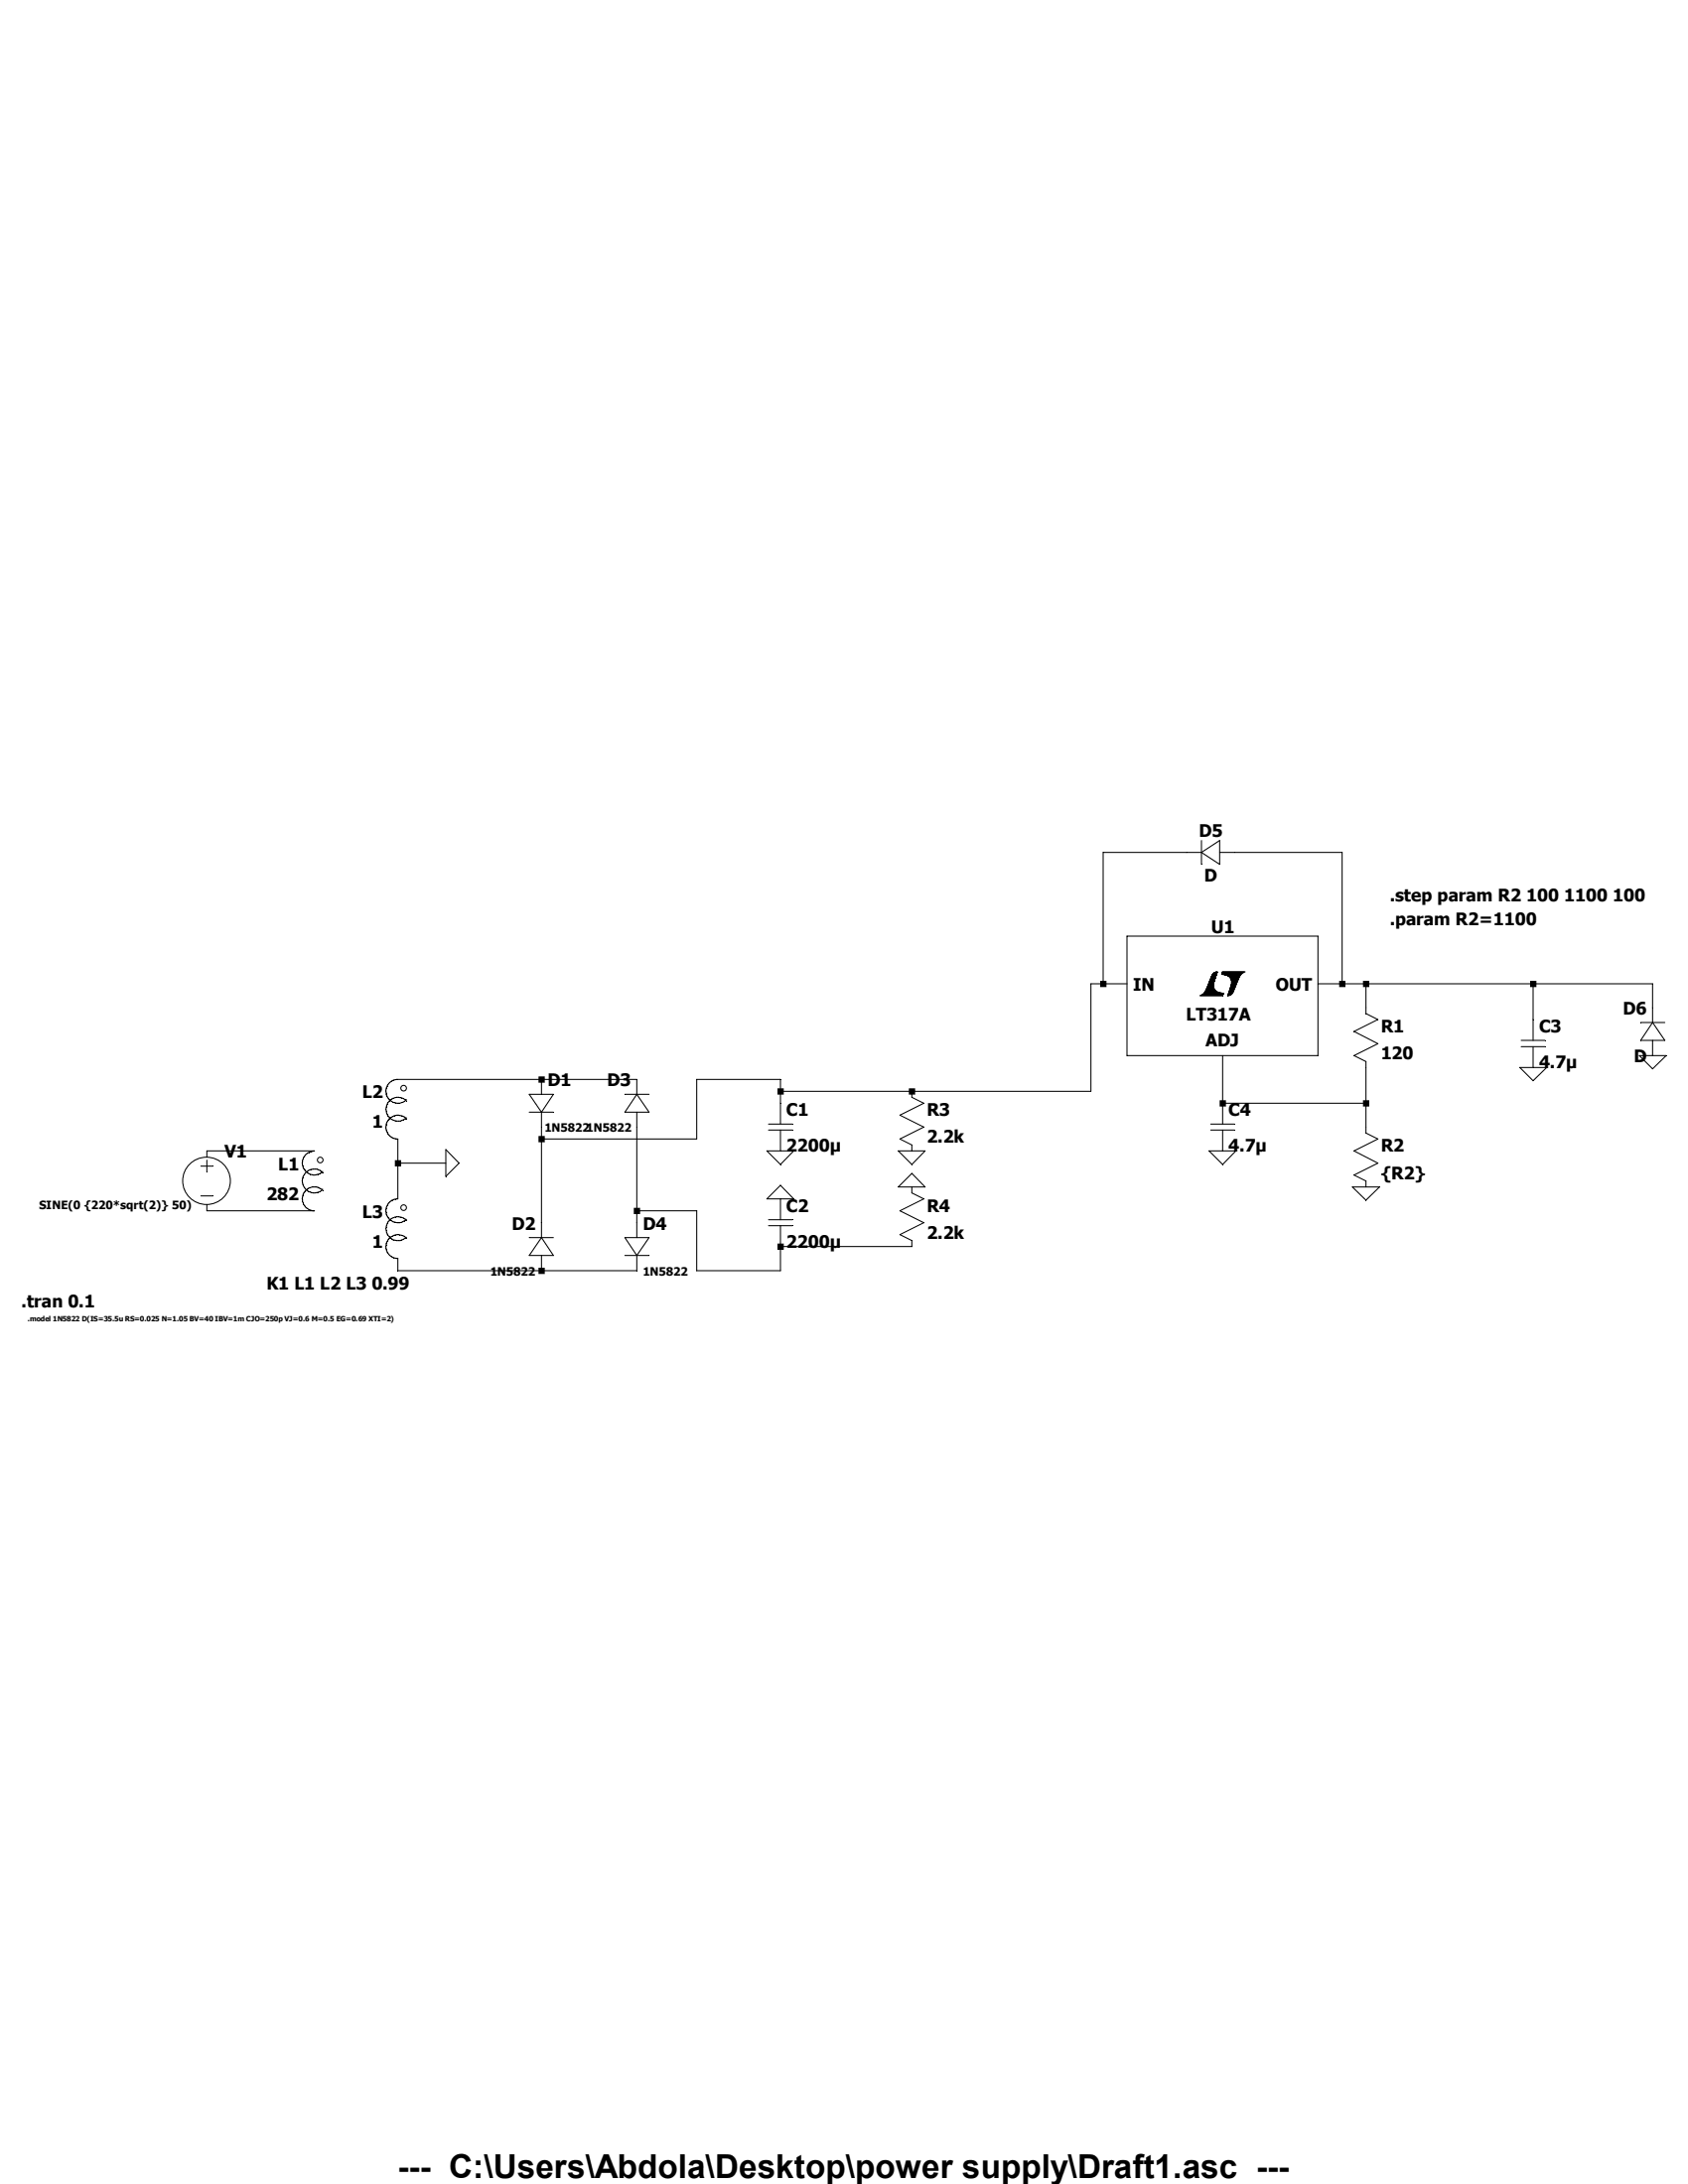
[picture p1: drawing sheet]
Version 4.1
SHEET 1 1908 680
WIRE 1264 -256 1152 -256
WIRE 1472 -256 1328 -256
WIRE 1152 -80 1152 -256
WIRE 1152 -80 1136 -80
WIRE 1184 -80 1152 -80
WIRE 1472 -80 1472 -256
WIRE 1472 -80 1440 -80
WIRE 1504 -80 1472 -80
WIRE 1728 -80 1504 -80
WIRE 1888 -80 1728 -80
WIRE 1504 -48 1504 -80
WIRE 1888 -48 1888 -80
WIRE 1728 -32 1728 -80
WIRE 400 48 208 48
WIRE 528 48 400 48
WIRE 720 48 608 48
WIRE 720 64 720 48
WIRE 896 64 720 64
WIRE 1136 64 1136 -80
WIRE 1136 64 896 64
WIRE 720 80 720 64
WIRE 1312 80 1312 16
WIRE 1504 80 1504 32
WIRE 1504 80 1312 80
WIRE 1504 112 1504 80
WIRE 400 128 400 112
WIRE 608 128 608 48
WIRE 608 128 400 128
WIRE 96 144 -48 144
WIRE 208 160 208 128
WIRE 272 160 208 160
WIRE 208 208 208 160
WIRE 96 224 -48 224
WIRE 528 224 528 112
WIRE 608 224 528 224
WIRE 400 240 400 128
WIRE 528 240 528 224
WIRE 896 272 720 272
WIRE 208 304 208 288
WIRE 400 304 208 304
WIRE 528 304 400 304
WIRE 608 304 608 224
WIRE 720 304 720 272
WIRE 720 304 608 304
FLAG 272 160 0
FLAG 720 144 0
FLAG 720 208 0
FLAG 1504 192 0
FLAG 1728 32 0
FLAG 1312 144 0
FLAG 1888 16 0
FLAG 896 144 0
FLAG 896 192 0
SYMBOL voltage -48 128 R0
WINDOW 3 -122 97 Bottom 1
WINDOW 123 0 0 Left 0
WINDOW 39 0 0 Left 0
SYMATTR Value SINE(0 {220*sqrt(2)} 50)
SYMATTR InstName V1
SYMBOL ind 112 240 R180
WINDOW 0 36 80 Left 2
WINDOW 3 36 40 Left 2
SYMATTR InstName L1
SYMATTR Value 282
SYMATTR Type ind
SYMATTR SpiceLine Rser=0.1
SYMBOL ind 224 144 R180
WINDOW 0 36 80 Left 2
WINDOW 3 36 40 Left 2
SYMATTR InstName L2
SYMATTR Value 1
SYMATTR Type ind
SYMATTR SpiceLine Rser=0.1
SYMBOL ind 224 304 R180
WINDOW 0 36 80 Left 2
WINDOW 3 36 40 Left 2
SYMATTR InstName L3
SYMATTR Value 1
SYMATTR Type ind
SYMATTR SpiceLine Rser=0.1
SYMBOL diode 384 48 R0
WINDOW 3 81 64 Right 1
SYMATTR Value 1N5822
SYMATTR InstName D1
SYMBOL diode 416 304 R180
WINDOW 0 24 64 Left 2
WINDOW 3 24 0 Left 1
SYMATTR InstName D2
SYMATTR Value 1N5822
SYMBOL diode 544 112 R180
WINDOW 0 24 64 Left 2
WINDOW 3 53 -9 Top 1
SYMATTR InstName D3
SYMATTR Value 1N5822
SYMBOL diode 512 240 R0
WINDOW 3 24 64 Left 1
SYMATTR Value 1N5822
SYMATTR InstName D4
SYMBOL cap 704 80 R0
SYMATTR InstName C1
SYMATTR Value 2200µ
SYMBOL cap 704 208 R0
SYMATTR InstName C2
SYMATTR Value 2200µ
SYMBOL PowerProducts\\LT317A 1312 -80 R0
SYMATTR InstName U1
SYMBOL res 1488 -64 R0
SYMATTR InstName R1
SYMATTR Value 120
SYMBOL res 1488 96 R0
SYMATTR InstName R2
SYMATTR Value {R2}
SYMBOL diode 1328 -272 R90
WINDOW 0 0 32 VBottom 2
WINDOW 3 32 32 VTop 2
SYMATTR InstName D5
SYMBOL cap 1712 -32 R0
SYMATTR InstName C3
SYMATTR Value 4.7µ
SYMBOL cap 1296 80 R0
SYMATTR InstName C4
SYMATTR Value 4.7µ
SYMBOL diode 1904 16 R180
WINDOW 0 24 64 Left 2
WINDOW 3 24 0 Left 2
SYMATTR InstName D6
SYMBOL res 880 48 R0
SYMATTR InstName R3
SYMATTR Value 2.2k
SYMBOL res 880 176 R0
SYMATTR InstName R4
SYMATTR Value 2.2k
TEXT -296 344 Left 2 !.tran 0.1
TEXT 32 320 Left 2 !K1 L1 L2 L3 0.99
TEXT -288 368 Left 0 !.model 1N5822 D(IS=35.5u RS=0.025 N=1.05 BV=40 IBV=1m CJO=250p VJ=0.6 M=0.5 EG=0.69 XTI=2)
TEXT 1536 -168 Left 2 !.param R2=1100
TEXT 1536 -200 Left 2 !.step param R2 100 1100 100
